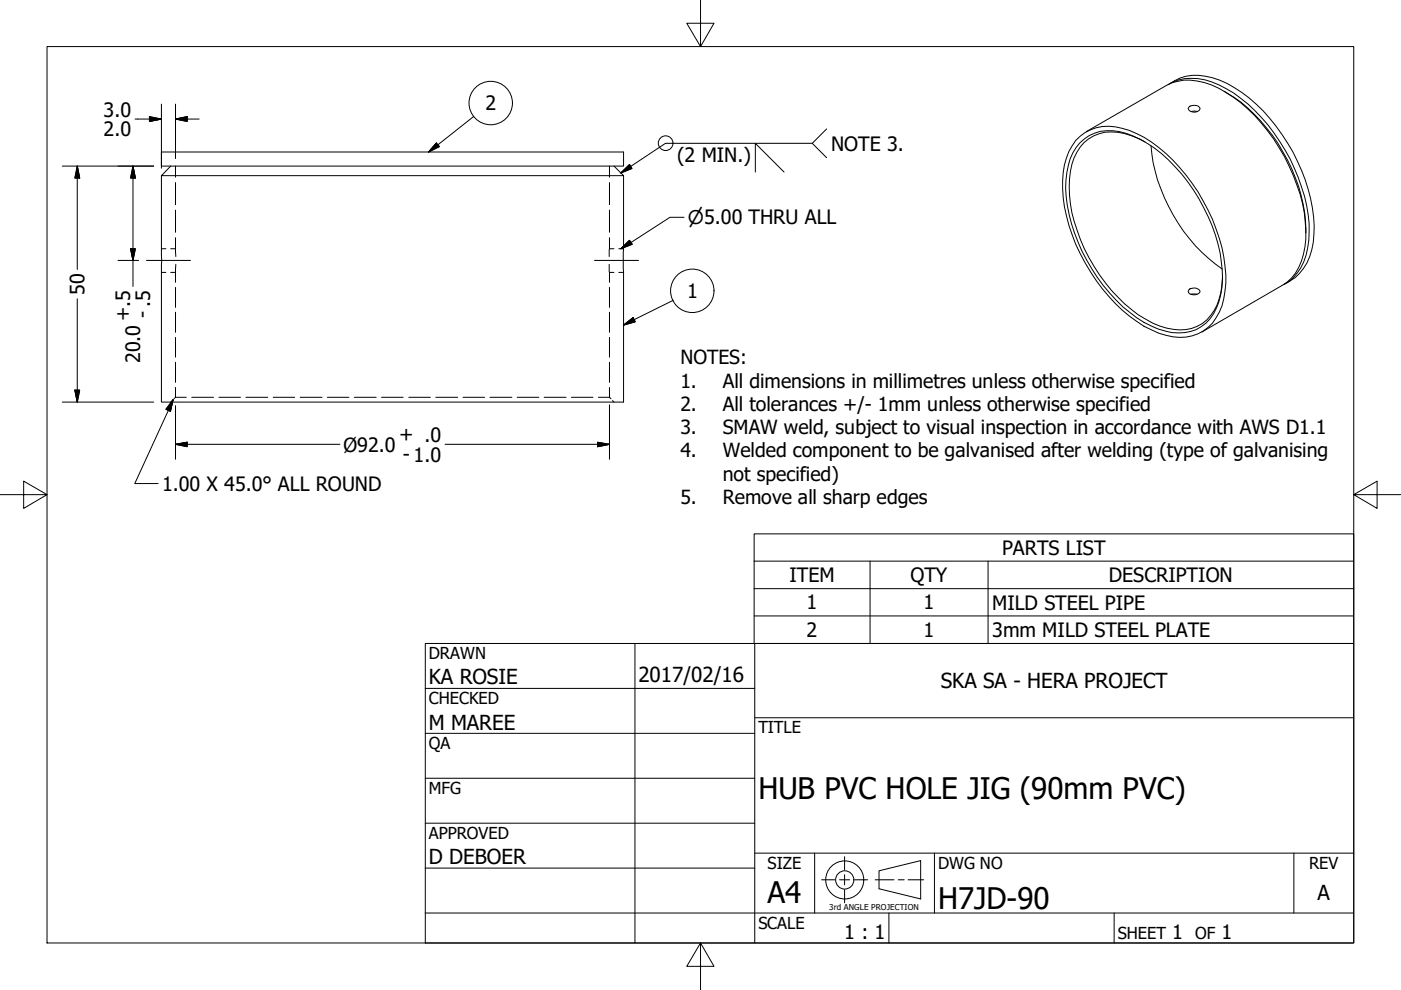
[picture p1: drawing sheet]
<svg xmlns="http://www.w3.org/2000/svg" width="297mm" height="210mm" viewBox="0 0 297 210" stroke-linecap="round" stroke-linejoin="round" font-family="sans-serif">
<!-- layer: Visible (ANSI) -->
<g fill="none" stroke="#000" stroke-width=".21">
<path d="M247.6 17.9a11.3 11.3 0 0 1 10.8 .1 31.4 31.4 0 0 1 12.9 12 38.5 38.5 0 0 1 6.3 17.4 17.6 17.6 0 0 1-1.8 9.4 8.6 8.6 0 0 1-3.6 3.6M248 17.8a9.7 9.7 0 0 1 9-1.3 27.5 27.5 0 0 1 13.5 10.2 38.4 38.4 0 0 1 8.1 21.2 14.2 14.2 0 0 1-3.1 10l-.9 .9-2.1 1.4M259.5 19.3a34.5 34.5 0 0 1 13.5 14.6 33.3 33.3 0 0 1 3.9 15.5M34.2 37.2v48.1h98v-48.1M34.2 32.2h98v3h-98zM36.2 35.2l-2 2h98l-2-2M228.1 29.8a9.3 9.3 0 0 1 9.8-2.6 25.2 25.2 0 0 1 12.2 8.3 38.4 38.4 0 0 1 9.8 22.8 15.7 15.7 0 0 1-2.9 10.3 9.3 9.3 0 0 1-9.8 2.5 27 27 0 0 1-13.5-9.9 37.6 37.6 0 0 1-8.4-21.2 15.2 15.2 0 0 1 2.8-10.2zM229 30.3a9 9 0 0 1 9.8-2 26.5 26.5 0 0 1 11.8 8.6 36.1 36.1 0 0 1 8.6 22.3 13.4 13.4 0 0 1-3.5 9.3 9 9 0 0 1-8.6 1.7 23.8 23.8 0 0 1-11.8-8.1 37.5 37.5 0 0 1-9.4-22.1 15.6 15.6 0 0 1 2.3-8.7zM230.3 27.9l17-9.8a11.6 11.6 0 0 1 11.1 .6 34.9 34.9 0 0 1 14.9 16.5 30.5 30.5 0 0 1 3.4 17.2 10.8 10.8 0 0 1-4.9 8.2l-17 9.8M242.8 30.1a14 14 0 0 0-8.5-2.1 8.6 8.6 0 0 0-7 6.8 24.5 24.5 0 0 0 1.1 14.1 36.8 36.8 0 0 0 13 17.9 15.6 15.6 0 0 0 10 3.1 8.4 8.4 0 0 0 7.1-6.6l.4-1.5 .3-3.3M244 30.9a36.5 36.5 0 0 0 15.1 26.2M252 22.8a1.58 1.58 0 0 1 2.4 .2 1.44 1.44 0 0 1-2.5 0z"/>
<path d="M252.5 23.7l.7-.2 .7 .2M252 61.5a1.54 1.54 0 0 1 2.4 .3 1.5 1.5 0 0 1-2.5 0zM252.5 62.4h1.3"/>
</g>
<!-- layer: Hidden (ANSI) -->
<g fill="none" stroke="#000" stroke-width=".21">
<path d="M37.2 35.2v2.4M37.2 38.7v4.7M129.2 35.2v2.4M129.2 38.7v4.7M34.2 52.7h1M34.2 57.8h1M36.2 52.7h1M36.2 57.8h1M37.2 52.7l.1 1.7M37.2 44.5v4.7M37.2 50.4v2.3M37.2 57.8v2.1"/>
<path d="M37.3 56l-.1 1.8M129.2 56v1.8M129.2 52.7v1.7M129.2 52.7h1M129.2 57.8h1M129.2 44.5v4.7M129.2 50.4v2.3M129.2 57.8v2.1M131.2 52.7h1M131.2 57.8h1M37.2 60.9v4.3M37.2 66.2v4.3"/>
<path d="M37.2 71.5v4.2M37.2 76.8v4.3M129.2 60.9v4.3M129.2 66.2v4.3M129.2 71.5v4.2M129.2 76.8v4.3M36.5 84.9l-.3 .4M37.2 84.2h2.3M37.2 84.2l-.3 .4M37.2 82.1v2.1M40.6 84.2h4.7M46.4 84.2h4.6"/>
<path d="M52.1 84.2h4.7M57.9 84.2h4.6M63.6 84.2h4.7M69.4 84.2h4.6M75.1 84.2h4.7M80.9 84.2h4.6M86.7 84.2h4.5M92.4 84.2h4.6M98.2 84.2h4.5M103.9 84.2h4.6M109.7 84.2h4.5M115.4 84.2h4.6"/>
<path d="M121.2 84.2h4.5M126.9 84.2h2.3l.3 .4M129.2 82.1v2.1M129.9 84.9l.3 .4"/>
</g>
<!-- layer: Symbol (ANSI) -->
<g fill="none" stroke="#000" stroke-width=".21">
<path d="M92.5 30.3l.7 .8-2.3 1.1zM100.5 24.7l-9.6 7.5M131.6 36.7l1.9-1.8 .5 .8zM160.1 36.5v-6.1l6.1 6.1M172.2 30.4h-31.1l-9.5 6.3M175.3 27.3l-3.1 3.1 3.1 3M131.6 52.7l1.9-1.7 .5 .8zM145 46.1h-3l-10.4 6.6M132.2 68.9l2-1.6 .5 .9zM142.7 63.7l-10.5 5.2M36.7 84.7l-.6 2.5-.9-.4zM36.7 84.7l-8.1 17.8h4.9"/>
<path d="M159.9 119v-5.8h127.1v5.8M159.9 119h127.1v5.8M159.9 119v17.4h127.1v-11.6M184.5 119v17.4M209.5 119v17.4M159.9 124.8h127.1M159.9 130.6h127.1"/>
<circle cx="104" cy="21.8" r="4.6"/>
<circle cx="141.1" cy="30.4" r="1.56"/>
<circle cx="146.8" cy="61.7" r="4.6"/>
</g>
<!-- layer: Border (ANSI) -->
<path d="M148.5 -.1v10l-2.9-5h5.8l-2.9 5M10 9.9h277v190h-277zM0 104.9h10l-5-2.9v5.8l5-2.9M287 104.9l5 2.9v-5.8l-5 2.9h10M148.5 199.9l2.9 5h-5.8l2.9-5v10" fill="none" stroke="#000" stroke-width=".21"/>
<!-- layer: Title (ANSI) -->
<g fill="none" stroke="#000" stroke-width=".21">
<path d="M90.2 136.4h196.8v63.5h-196.8zM134.6 136.4v63.5M160 136.4v63.5M90.2 146h69.8M90.2 155.5h69.8M160 152.2h127M90.2 165h69.8M90.2 174.5h69.8M90.2 193.6h196.8M90.2 184.1h69.8M160 180.9h127M172.7 180.9v12.7"/>
<path d="M188.5 193.6v6.3M198.1 180.9v12.7M236.2 193.6v6.3M274.3 180.9v12.7"/>
</g>
<!-- layer: Sketch Geometry (ANSI) -->
<g fill="none" stroke="#000" stroke-width=".21">
<path d="M174.2 186.5h2.8M178 186.5h2.1M179.1 181.6v2.8M179.1 185.5v2.1M179.1 188.6v2.8M181.2 186.5h2.8M185.5 186.5h4M186.4 184.6l8.8-2.1v8.1l-8.8-2.2zM190.4 186.5h1.3M192.5 186.5h3.3"/>
<circle cx="179.1" cy="186.6" r="4"/>
<circle cx="179.1" cy="186.6" r="1.94"/>
</g>
<!-- layer: Centerline (ANSI) -->
<path d="M31.1 55.2h9.3M126 55.2h9.4" fill="none" stroke="#000" stroke-width=".21"/>
<!-- layer: Dimension (ANSI) -->
<g fill="none" stroke="#000" stroke-width=".21">
<path d="M13.2 35.2h19.4M16.4 35.2l.5 2.6h-1zM16.4 35.2v21.9M28.2 35.2l.5 2.6h-1zM28.2 35.2v25.5M28.6 25.2h5.6M31.7 24.7l2.5 .5-2.5 .6zM34.2 22.1v13.6M37.2 25.2l2.5-.5v1.1zM37.2 22.1v11.5M37.2 25.2h5M25 55.2h4.4"/>
<path d="M27.7 52.7h1l-.5 2.5zM16.4 63.3v22M13.2 85.3h19.4M15.9 82.7h1l-.5 2.6zM37.2 94.2l2.5-.4v.9zM37.2 94.2h34.9M37.2 86v11.4M94.4 94.2h34.8M126.7 93.8l2.5 .4-2.5 .5zM129.2 85.8v11.6"/>
</g>
<g fill="#000" stroke="#000" stroke-width=".21">
<path d="M16.4 35.2l.5 2.6zM16.4 35.2l.5 2.6h-1zM28.2 35.2l.5 2.6zM28.2 35.2l.5 2.6h-1zM31.7 25.8l2.5-.6zM31.7 24.7l2.5 .5-2.5 .6zM37.2 25.2l2.5-.5zM37.2 25.2l2.5-.5v1.1zM27.7 52.7l.5 2.5zM27.7 52.7h1l-.5 2.5zM15.9 82.7l.5 2.6zM15.9 82.7h1l-.5 2.6z"/>
<path d="M37.2 94.2l2.5-.4zM37.2 94.2l2.5-.4v.9zM126.7 94.7l2.5-.5zM126.7 93.8l2.5 .4-2.5 .5z"/>
</g>
<!-- layer: Symbol (ANSI) -->
<path d="M92.5 30.3l-1.6 1.9zM92.5 30.3l.7 .8-2.3 1.1zM131.6 36.7l1.9-1.8zM131.6 36.7l1.9-1.8 .5 .8zM131.6 52.7l1.9-1.7zM131.6 52.7l1.9-1.7 .5 .8zM132.2 68.9l2-1.6zM132.2 68.9l2-1.6 .5 .9zM36.7 84.7l-.6 2.5zM36.7 84.7l-.6 2.5-.9-.4z" fill="#000" stroke="#000" stroke-width=".21"/>
<g font-size="6.3">
<text x="160.8" y="169.3">HUB PVC HOLE JIG (90mm PVC)</text>
<text x="162.8" y="191.4">A4</text>
<text x="198.9" y="192.7">H7JD-90</text>
</g>
<g font-size="4.4">
<text x="90.9" y="145.1">KA ROSIE</text>
<text x="135.4" y="144.5">2017/02/16</text>
<text x="199.5" y="145.9">SKA SA - HERA PROJECT</text>
<text x="90.9" y="154.7">M MAREE</text>
<text x="90.9" y="183.2">D DEBOER</text>
<text x="279.3" y="190.7">A</text>
</g>
<g font-size="4.2">
<text x="102.9" y="23.4">2</text>
<text x="22" y="24.8">3.0</text>
<text x="22" y="28.7">2.0</text>
<text x="143.6" y="34.5">(2 MIN.)</text>
<text x="176.2" y="31.9">NOTE 3.</text>
<text x="17.9" y="62.5" transform="rotate(-90 17.9 62.5)">50</text>
<text x="145.7" y="63.2">1</text>
<text x="27.4" y="68.1" transform="rotate(-90 27.4 68.1)">+.5</text>
<text x="31.6" y="67.3" transform="rotate(-90 31.6 67.3)">- .5</text>
<text x="29.7" y="77" transform="rotate(-90 29.7 77)">20.0</text>
<text x="84.6" y="93.4">+ .0</text>
<text x="85.4" y="97.7">- 1.0</text>
<text x="34.4" y="104">1.00 X 45.0° ALL ROUND</text>
<text x="212.5" y="117.6">PARTS LIST</text>
<text x="167.4" y="123.4">ITEM</text>
<text x="193" y="123.5">QTY</text>
<text x="235.1" y="123.5">DESCRIPTION</text>
<text x="171" y="129.2">1</text>
<text x="195.8" y="129.2">1</text>
<text x="210.4" y="129.3">MILD STEEL PIPE</text>
<text x="171" y="135">2</text>
<text x="195.8" y="135">1</text>
<text x="210.4" y="135">3mm MILD STEEL PLATE</text>
<text x="179" y="199.2">1 : 1</text>
<text x="248.5" y="199.1">1</text>
<text x="259" y="199.1">1</text>
</g>
<g font-size="4.1">
<text x="144.3" y="77.3">NOTES:</text>
<text x="144.3" y="82.2">1.</text>
<text x="153.2" y="82.2">All dimensions in millimetres unless otherwise specified</text>
<text x="144.3" y="87.2">2.</text>
<text x="153.2" y="87.2">All tolerances +/- 1mm unless otherwise specified</text>
<text x="72.8" y="95.8">Ø92.0</text>
<text x="144.3" y="92.1">3.</text>
<text x="153.2" y="92.1">SMAW weld, subject to visual inspection in accordance with AWS D1.1</text>
<text x="144.3" y="97">4.</text>
<text x="153.2" y="97">Welded component to be galvanised after welding (type of galvanising</text>
<text x="153.2" y="102">not specified)</text>
<text x="144.3" y="106.9">5.</text>
<text x="153.2" y="106.9">Remove all sharp edges</text>
</g>
<text font-size="4" x="145.9" y="47.6">⌀5.00 THRU ALL</text>
<g font-size="3.5">
<text x="90.9" y="139.7">DRAWN</text>
<text x="90.9" y="149.3">CHECKED</text>
<text x="160.8" y="155.5">TITLE</text>
<text x="90.9" y="158.8">QA</text>
<text x="90.9" y="168.3">MFG</text>
<text x="90.9" y="177.8">APPROVED</text>
<text x="162.8" y="184.2">SIZE</text>
<text x="198.9" y="184.2">DWG NO</text>
<text x="277.6" y="184.2">REV</text>
<text x="160.8" y="196.9">SCALE</text>
<text x="237" y="199.1">SHEET</text>
<text x="253.4" y="199.1">OF</text>
</g>
<text font-size="1.7" x="175.8" y="192.9">3rd ANGLE PROJECTION</text>
</svg>
